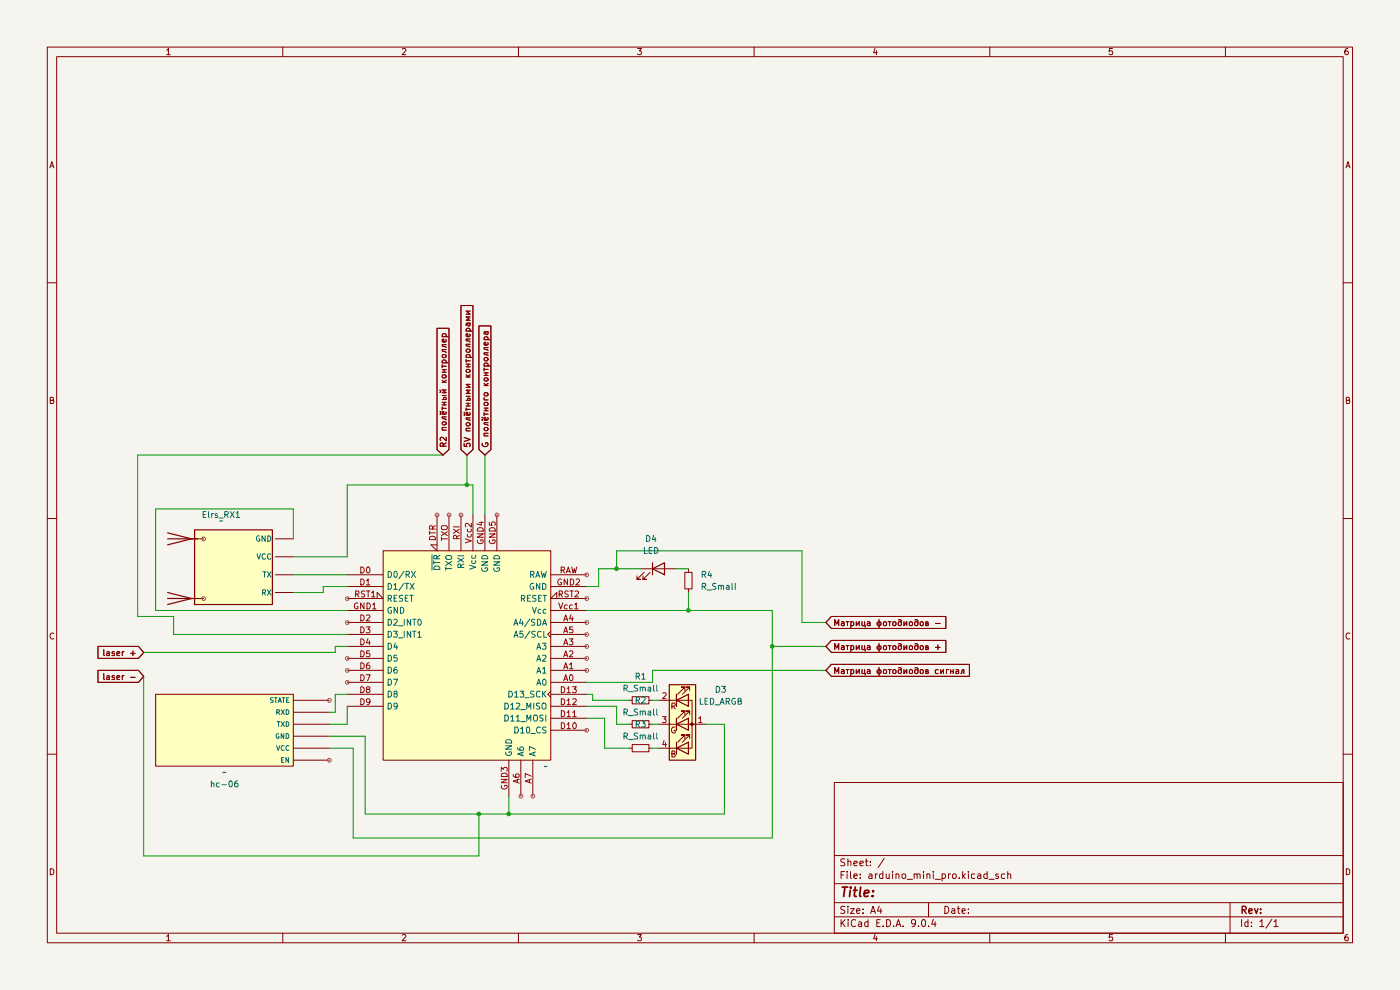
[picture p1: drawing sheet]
(kicad_sch
 (version 20231120)
 (generator "eeschema")
 (generator_version "8.0")
 (paper "A4")
 (lib_symbols
  (symbol "Device:LED"
   (pin_numbers hide)
   (pin_names
    (offset 1.016) hide) (exclude_from_sim no) (in_bom yes) (on_board yes)
   (property "Reference" "D" (at 0 2.54 0) (effects (font (size 1.27 1.27))))
   (property "Value" "LED" (at 0 -2.54 0) (effects (font (size 1.27 1.27))))
   (property "Footprint" "" (at 0 0 0) (effects (font (size 1.27 1.27)) (hide yes)))
   (property "Datasheet" "~" (at 0 0 0) (effects (font (size 1.27 1.27)) (hide yes)))
   (property "Description" "Light emitting diode" (at 0 0 0) (effects (font (size 1.27 1.27)) (hide yes)))
   (symbol "LED_0_1"
    (polyline (pts (xy -1.27 -1.27) (xy -1.27 1.27)) (stroke (width 0.254) (type default)) (fill (type none)))
    (polyline (pts (xy -1.27 0) (xy 1.27 0)) (stroke (width 0) (type default)) (fill (type none)))
    (polyline (pts (xy 1.27 -1.27) (xy 1.27 1.27) (xy -1.27 0) (xy 1.27 -1.27)) (stroke (width 0.254) (type default)) (fill (type none)))
    (polyline (pts (xy -3.048 -0.762) (xy -4.572 -2.286) (xy -3.81 -2.286) (xy -4.572 -2.286) (xy -4.572 -1.524)) (stroke (width 0) (type default)) (fill (type none)))
    (polyline (pts (xy -1.778 -0.762) (xy -3.302 -2.286) (xy -2.54 -2.286) (xy -3.302 -2.286) (xy -3.302 -1.524)) (stroke (width 0) (type default)) (fill (type none))))
   (symbol "LED_1_1"
    (pin passive line (at -3.81 0 0) (length 2.54) (name "K" (effects (font (size 1.27 1.27)))) (number "1" (effects (font (size 1.27 1.27)))))
    (pin passive line (at 3.81 0 180) (length 2.54) (name "A" (effects (font (size 1.27 1.27)))) (number "2" (effects (font (size 1.27 1.27)))))))
  (symbol "Device:LED_ARGB"
   (pin_names
    (offset 0) hide) (exclude_from_sim no) (in_bom yes) (on_board yes)
   (property "Reference" "D" (at 0 9.398 0) (effects (font (size 1.27 1.27))))
   (property "Value" "LED_ARGB" (at 0 -8.89 0) (effects (font (size 1.27 1.27))))
   (property "Footprint" "" (at 0 -1.27 0) (effects (font (size 1.27 1.27)) (hide yes)))
   (property "Datasheet" "~" (at 0 -1.27 0) (effects (font (size 1.27 1.27)) (hide yes)))
   (property "Description" "RGB LED, anode/red/green/blue" (at 0 0 0) (effects (font (size 1.27 1.27)) (hide yes)))
   (symbol "LED_ARGB_0_0"
    (text "B" (at -1.905 -6.35 0) (effects (font (size 1.27 1.27))))
    (text "G" (at -1.905 -1.27 0) (effects (font (size 1.27 1.27))))
    (text "R" (at -1.905 3.81 0) (effects (font (size 1.27 1.27)))))
   (symbol "LED_ARGB_0_1"
    (polyline (pts (xy -1.27 -5.08) (xy -2.54 -5.08)) (stroke (width 0) (type default)) (fill (type none)))
    (polyline (pts (xy -1.27 -5.08) (xy 1.27 -5.08)) (stroke (width 0) (type default)) (fill (type none)))
    (polyline (pts (xy -1.27 -3.81) (xy -1.27 -6.35)) (stroke (width 0.254) (type default)) (fill (type none)))
    (polyline (pts (xy -1.27 0) (xy -2.54 0)) (stroke (width 0) (type default)) (fill (type none)))
    (polyline (pts (xy -1.27 1.27) (xy -1.27 -1.27)) (stroke (width 0.254) (type default)) (fill (type none)))
    (polyline (pts (xy -1.27 5.08) (xy -2.54 5.08)) (stroke (width 0) (type default)) (fill (type none)))
    (polyline (pts (xy -1.27 5.08) (xy 1.27 5.08)) (stroke (width 0) (type default)) (fill (type none)))
    (polyline (pts (xy -1.27 6.35) (xy -1.27 3.81)) (stroke (width 0.254) (type default)) (fill (type none)))
    (polyline (pts (xy 1.27 0) (xy -1.27 0)) (stroke (width 0) (type default)) (fill (type none)))
    (polyline (pts (xy 1.27 0) (xy 2.54 0)) (stroke (width 0) (type default)) (fill (type none)))
    (polyline (pts (xy -1.27 1.27) (xy -1.27 -1.27) (xy -1.27 -1.27)) (stroke (width 0) (type default)) (fill (type none)))
    (polyline (pts (xy -1.27 6.35) (xy -1.27 3.81) (xy -1.27 3.81)) (stroke (width 0) (type default)) (fill (type none)))
    (polyline (pts (xy 1.27 -5.08) (xy 2.032 -5.08) (xy 2.032 5.08) (xy 1.27 5.08)) (stroke (width 0) (type default)) (fill (type none)))
    (polyline (pts (xy 1.27 -3.81) (xy 1.27 -6.35) (xy -1.27 -5.08) (xy 1.27 -3.81)) (stroke (width 0.254) (type default)) (fill (type none)))
    (polyline (pts (xy 1.27 1.27) (xy 1.27 -1.27) (xy -1.27 0) (xy 1.27 1.27)) (stroke (width 0.254) (type default)) (fill (type none)))
    (polyline (pts (xy 1.27 6.35) (xy 1.27 3.81) (xy -1.27 5.08) (xy 1.27 6.35)) (stroke (width 0.254) (type default)) (fill (type none)))
    (polyline (pts (xy -1.016 -3.81) (xy 0.508 -2.286) (xy -0.254 -2.286) (xy 0.508 -2.286) (xy 0.508 -3.048)) (stroke (width 0) (type default)) (fill (type none)))
    (polyline (pts (xy -1.016 1.27) (xy 0.508 2.794) (xy -0.254 2.794) (xy 0.508 2.794) (xy 0.508 2.032)) (stroke (width 0) (type default)) (fill (type none)))
    (polyline (pts (xy -1.016 6.35) (xy 0.508 7.874) (xy -0.254 7.874) (xy 0.508 7.874) (xy 0.508 7.112)) (stroke (width 0) (type default)) (fill (type none)))
    (polyline (pts (xy 0 -3.81) (xy 1.524 -2.286) (xy 0.762 -2.286) (xy 1.524 -2.286) (xy 1.524 -3.048)) (stroke (width 0) (type default)) (fill (type none)))
    (polyline (pts (xy 0 1.27) (xy 1.524 2.794) (xy 0.762 2.794) (xy 1.524 2.794) (xy 1.524 2.032)) (stroke (width 0) (type default)) (fill (type none)))
    (polyline (pts (xy 0 6.35) (xy 1.524 7.874) (xy 0.762 7.874) (xy 1.524 7.874) (xy 1.524 7.112)) (stroke (width 0) (type default)) (fill (type none)))
    (rectangle (start 1.27 -1.27) (end 1.27 1.27) (stroke (width 0) (type default)) (fill (type none)))
    (rectangle (start 1.27 1.27) (end 1.27 1.27) (stroke (width 0) (type default)) (fill (type none)))
    (rectangle (start 1.27 3.81) (end 1.27 6.35) (stroke (width 0) (type default)) (fill (type none)))
    (rectangle (start 1.27 6.35) (end 1.27 6.35) (stroke (width 0) (type default)) (fill (type none)))
    (circle (center 2.032 0) (radius 0.254) (stroke (width 0) (type default)) (fill (type outline)))
    (rectangle (start 2.794 8.382) (end -2.794 -7.62) (stroke (width 0.254) (type default)) (fill (type background))))
   (symbol "LED_ARGB_1_1"
    (pin passive line (at 5.08 0 180) (length 2.54) (name "A" (effects (font (size 1.27 1.27)))) (number "1" (effects (font (size 1.27 1.27)))))
    (pin passive line (at -5.08 5.08 0) (length 2.54) (name "RK" (effects (font (size 1.27 1.27)))) (number "2" (effects (font (size 1.27 1.27)))))
    (pin passive line (at -5.08 0 0) (length 2.54) (name "GK" (effects (font (size 1.27 1.27)))) (number "3" (effects (font (size 1.27 1.27)))))
    (pin passive line (at -5.08 -5.08 0) (length 2.54) (name "BK" (effects (font (size 1.27 1.27)))) (number "4" (effects (font (size 1.27 1.27)))))))
  (symbol "Device:R_Small"
   (pin_numbers hide)
   (pin_names
    (offset 0.254) hide) (exclude_from_sim no) (in_bom yes) (on_board yes)
   (property "Reference" "R" (at 0.762 0.508 0) (effects (font (size 1.27 1.27)) (justify left)))
   (property "Value" "R_Small" (at 0.762 -1.016 0) (effects (font (size 1.27 1.27)) (justify left)))
   (property "Footprint" "" (at 0 0 0) (effects (font (size 1.27 1.27)) (hide yes)))
   (property "Datasheet" "~" (at 0 0 0) (effects (font (size 1.27 1.27)) (hide yes)))
   (property "Description" "Resistor, small symbol" (at 0 0 0) (effects (font (size 1.27 1.27)) (hide yes)))
   (symbol "R_Small_0_1"
    (rectangle (start -0.762 1.778) (end 0.762 -1.778) (stroke (width 0.2032) (type default)) (fill (type none))))
   (symbol "R_Small_1_1"
    (pin passive line (at 0 2.54 270) (length 0.762) (name "~" (effects (font (size 1.27 1.27)))) (number "1" (effects (font (size 1.27 1.27)))))
    (pin passive line (at 0 -2.54 90) (length 0.762) (name "~" (effects (font (size 1.27 1.27)))) (number "2" (effects (font (size 1.27 1.27)))))))
  (symbol "prosto:ELRS" (exclude_from_sim no) (in_bom yes) (on_board yes)
   (property "Reference" "Elrs_RX" (at -4.572 -5.588 0) (effects (font (size 1.27 1.27))))
   (property "Value" "" (at 0 0 0) (effects (font (size 1.27 1.27))))
   (property "Footprint" "" (at 0 0 0) (effects (font (size 1.27 1.27)) (hide yes)))
   (property "Datasheet" "" (at 0 0 0) (effects (font (size 1.27 1.27)) (hide yes)))
   (property "Description" "" (at 0 0 0) (effects (font (size 1.27 1.27)) (hide yes)))
   (symbol "ELRS_0_1"
    (rectangle (start -12.7 1.905) (end 3.175 -14.605) (stroke (width 0.254) (type default)) (fill (type background)))
    (polyline (pts (xy -11.43 7.62) (xy -11.43 1.27)) (stroke (width 0.254) (type default)) (fill (type none)))
    (polyline (pts (xy 1.27 7.62) (xy 1.27 1.27)) (stroke (width 0.254) (type default)) (fill (type none)))
    (polyline (pts (xy -10.16 7.62) (xy -11.43 2.54) (xy -12.7 7.62)) (stroke (width 0.254) (type default)) (fill (type none)))
    (polyline (pts (xy 2.54 7.62) (xy 1.27 2.54) (xy 0 7.62)) (stroke (width 0.254) (type default)) (fill (type none))))
   (symbol "ELRS_1_1"
    (pin input line (at -11.43 0 90) (length 2.54) (name "" (effects (font (size 1.27 1.27)))) (number "" (effects (font (size 1.27 1.27)))))
    (pin input line (at 1.27 0 90) (length 2.54) (name "" (effects (font (size 1.27 1.27)))) (number "" (effects (font (size 1.27 1.27)))))
    (pin bidirectional line (at 1.27 -19.05 90) (length 3.81) (name "GND" (effects (font (size 1.143 1.143)))) (number "" (effects (font (size 1.27 1.27)))))
    (pin bidirectional line (at -10.16 -19.05 90) (length 3.81) (name "RX" (effects (font (size 1.143 1.143)))) (number "" (effects (font (size 1.27 1.27)))))
    (pin bidirectional line (at -6.35 -19.05 90) (length 3.81) (name "TX" (effects (font (size 1.143 1.143)))) (number "" (effects (font (size 1.27 1.27)))))
    (pin bidirectional line (at -2.54 -19.05 90) (length 3.81) (name "VCC" (effects (font (size 1.143 1.143)))) (number "" (effects (font (size 1.27 1.27)))))))
  (symbol "prosto:HC-05/06" (exclude_from_sim no) (in_bom yes) (on_board yes)
   (property "Reference" "HC-06" (at 15.24 -0.254 90) (effects (font (size 1.27 1.27))))
   (property "Value" "" (at 0 0 0) (effects (font (size 1.27 1.27))))
   (property "Footprint" "" (at 0 0 0) (effects (font (size 1.27 1.27)) (hide yes)))
   (property "Datasheet" "" (at 0 0 0) (effects (font (size 1.27 1.27)) (hide yes)))
   (property "Description" "" (at 0 0 0) (effects (font (size 1.27 1.27)) (hide yes)))
   (symbol "HC-05/06_0_0"
    (rectangle (start 7.62 12.7) (end 22.86 -16.51) (stroke (width 0) (type default)) (fill (type background))))
   (symbol "HC-05/06_1_1"
    (pin input line (at 21.59 -24.13 90) (length 7.62) (name "EN" (effects (font (size 1.016 1.016)))) (number "" (effects (font (size 1.27 1.27)))))
    (pin input line (at 16.51 -24.13 90) (length 7.62) (name "GND" (effects (font (size 1.016 1.016)))) (number "" (effects (font (size 1.27 1.27)))))
    (pin input line (at 11.43 -24.13 90) (length 7.62) (name "RXD" (effects (font (size 1.016 1.016)))) (number "" (effects (font (size 1.27 1.27)))))
    (pin input line (at 8.89 -24.13 90) (length 7.62) (name "STATE" (effects (font (size 1.016 1.016)))) (number "" (effects (font (size 1.27 1.27)))))
    (pin input line (at 13.97 -24.13 90) (length 7.62) (name "TXD" (effects (font (size 1.016 1.016)))) (number "" (effects (font (size 1.27 1.27)))))
    (pin input line (at 19.05 -24.13 90) (length 7.62) (name "VCC" (effects (font (size 1.016 1.016)))) (number "" (effects (font (size 1.27 1.27)))))))
  (symbol "prosto:arduino_mini_pro" (exclude_from_sim no) (in_bom yes) (on_board yes)
   (property "Reference" "D" (at 0 0 0) (effects (font (size 1.27 1.27)) (hide yes)))
   (property "Value" "" (at 0 0 0) (effects (font (size 1.27 1.27))))
   (property "Footprint" "" (at 0 0 0) (effects (font (size 1.27 1.27)) (hide yes)))
   (property "Datasheet" "" (at 0 0 0) (effects (font (size 1.27 1.27)) (hide yes)))
   (property "Description" "" (at 0 0 0) (effects (font (size 1.27 1.27)) (hide yes)))
   (symbol "arduino_mini_pro_0_0"
    (rectangle (start -8.89 53.34) (end 26.67 8.89) (stroke (width 0) (type default)) (fill (type background))))
   (symbol "arduino_mini_pro_1_1"
    (pin bidirectional line (at 34.29 25.4 180) (length 7.62) (name "A0" (effects (font (size 1.27 1.27)))) (number "A0" (effects (font (size 1.27 1.27)))))
    (pin bidirectional line (at 34.29 27.94 180) (length 7.62) (name "A1" (effects (font (size 1.27 1.27)))) (number "A1" (effects (font (size 1.27 1.27)))))
    (pin bidirectional line (at 34.29 30.48 180) (length 7.62) (name "A2" (effects (font (size 1.27 1.27)))) (number "A2" (effects (font (size 1.27 1.27)))))
    (pin bidirectional line (at 34.29 33.02 180) (length 7.62) (name "A3" (effects (font (size 1.27 1.27)))) (number "A3" (effects (font (size 1.27 1.27)))))
    (pin bidirectional line (at 34.29 38.1 180) (length 7.62) (name "A4/SDA" (effects (font (size 1.27 1.27)))) (number "A4" (effects (font (size 1.27 1.27)))))
    (pin bidirectional clock (at 34.29 35.56 180) (length 7.62) (name "A5/SCL" (effects (font (size 1.27 1.27)))) (number "A5" (effects (font (size 1.27 1.27)))))
    (pin input line (at 20.32 1.27 90) (length 7.62) (name "A6" (effects (font (size 1.27 1.27)))) (number "A6" (effects (font (size 1.27 1.27)))))
    (pin input line (at 22.86 1.27 90) (length 7.62) (name "A7" (effects (font (size 1.27 1.27)))) (number "A7" (effects (font (size 1.27 1.27)))))
    (pin bidirectional line (at -16.51 48.26 0) (length 7.62) (name "D0/RX" (effects (font (size 1.27 1.27)))) (number "D0" (effects (font (size 1.27 1.27)))))
    (pin bidirectional line (at -16.51 45.72 0) (length 7.62) (name "D1/TX" (effects (font (size 1.27 1.27)))) (number "D1" (effects (font (size 1.27 1.27)))))
    (pin bidirectional line (at 34.29 15.24 180) (length 7.62) (name "D10_CS" (effects (font (size 1.27 1.27)))) (number "D10" (effects (font (size 1.27 1.27)))))
    (pin bidirectional line (at 34.29 17.78 180) (length 7.62) (name "D11_MOSI" (effects (font (size 1.27 1.27)))) (number "D11" (effects (font (size 1.27 1.27)))))
    (pin bidirectional line (at 34.29 20.32 180) (length 7.62) (name "D12_MISO" (effects (font (size 1.27 1.27)))) (number "D12" (effects (font (size 1.27 1.27)))))
    (pin bidirectional clock (at 34.29 22.86 180) (length 7.62) (name "D13_SCK" (effects (font (size 1.27 1.27)))) (number "D13" (effects (font (size 1.27 1.27)))))
    (pin bidirectional line (at -16.51 38.1 0) (length 7.62) (name "D2_INT0" (effects (font (size 1.27 1.27)))) (number "D2" (effects (font (size 1.27 1.27)))))
    (pin bidirectional line (at -16.51 35.56 0) (length 7.62) (name "D3_INT1" (effects (font (size 1.27 1.27)))) (number "D3" (effects (font (size 1.27 1.27)))))
    (pin bidirectional line (at -16.51 33.02 0) (length 7.62) (name "D4" (effects (font (size 1.27 1.27)))) (number "D4" (effects (font (size 1.27 1.27)))))
    (pin bidirectional line (at -16.51 30.48 0) (length 7.62) (name "D5" (effects (font (size 1.27 1.27)))) (number "D5" (effects (font (size 1.27 1.27)))))
    (pin bidirectional line (at -16.51 27.94 0) (length 7.62) (name "D6" (effects (font (size 1.27 1.27)))) (number "D6" (effects (font (size 1.27 1.27)))))
    (pin bidirectional line (at -16.51 25.4 0) (length 7.62) (name "D7" (effects (font (size 1.27 1.27)))) (number "D7" (effects (font (size 1.27 1.27)))))
    (pin bidirectional line (at -16.51 22.86 0) (length 7.62) (name "D8" (effects (font (size 1.27 1.27)))) (number "D8" (effects (font (size 1.27 1.27)))))
    (pin bidirectional line (at -16.51 20.32 0) (length 7.62) (name "D9" (effects (font (size 1.27 1.27)))) (number "D9" (effects (font (size 1.27 1.27)))))
    (pin input input_low (at 2.54 60.96 270) (length 7.62) (name "~{DTR}" (effects (font (size 1.27 1.27)))) (number "DTR" (effects (font (size 1.27 1.27)))))
    (pin power_in line (at -16.51 40.64 0) (length 7.62) (name "GND" (effects (font (size 1.27 1.27)))) (number "GND1" (effects (font (size 1.27 1.27)))))
    (pin power_in line (at 34.29 45.72 180) (length 7.62) (name "GND" (effects (font (size 1.27 1.27)))) (number "GND2" (effects (font (size 1.27 1.27)))))
    (pin power_in line (at 17.78 1.27 90) (length 7.62) (name "GND" (effects (font (size 1.27 1.27)))) (number "GND3" (effects (font (size 1.27 1.27)))))
    (pin power_in line (at 12.7 60.96 270) (length 7.62) (name "GND" (effects (font (size 1.27 1.27)))) (number "GND4" (effects (font (size 1.27 1.27)))))
    (pin power_in line (at 15.24 60.96 270) (length 7.62) (name "GND" (effects (font (size 1.27 1.27)))) (number "GND5" (effects (font (size 1.27 1.27)))))
    (pin power_in line (at 34.29 48.26 180) (length 7.62) (name "RAW" (effects (font (size 1.27 1.27)))) (number "RAW" (effects (font (size 1.27 1.27)))))
    (pin open_collector input_low (at -16.51 43.18 0) (length 7.62) (name "RESET" (effects (font (size 1.27 1.27)))) (number "RST1" (effects (font (size 1.27 1.27)))))
    (pin open_collector input_low (at 34.29 43.18 180) (length 7.62) (name "RESET" (effects (font (size 1.27 1.27)))) (number "RST2" (effects (font (size 1.27 1.27)))))
    (pin input line (at 7.62 60.96 270) (length 7.62) (name "RXI" (effects (font (size 1.27 1.27)))) (number "RXI" (effects (font (size 1.27 1.27)))))
    (pin output line (at 5.08 60.96 270) (length 7.62) (name "TXO" (effects (font (size 1.27 1.27)))) (number "TXO" (effects (font (size 1.27 1.27)))))
    (pin power_in line (at 34.29 40.64 180) (length 7.62) (name "Vcc" (effects (font (size 1.27 1.27)))) (number "Vcc1" (effects (font (size 1.27 1.27)))))
    (pin power_in line (at 10.16 60.96 270) (length 7.62) (name "Vcc" (effects (font (size 1.27 1.27)))) (number "Vcc2" (effects (font (size 1.27 1.27))))))))
 (junction
  (at 130.81 120.65)
  (diameter 0)
  (color 0 0 0 0))
 (junction
  (at 146.05 129.54)
  (diameter 0)
  (color 0 0 0 0))
 (junction
  (at 163.83 137.16)
  (diameter 0)
  (color 0 0 0 0))
 (junction
  (at 99.06 102.87)
  (diameter 0)
  (color 0 0 0 0))
 (junction
  (at 101.6 172.72)
  (diameter 0)
  (color 0 0 0 0))
 (junction
  (at 107.95 172.72)
  (diameter 0)
  (color 0 0 0 0))
 (wire
  (pts (xy 133.35 153.67) (xy 130.81 153.67))
  (stroke (width 0) (type default)))
 (wire
  (pts (xy 101.6 172.72) (xy 107.95 172.72))
  (stroke (width 0) (type default)))
 (wire
  (pts (xy 74.93 158.75) (xy 74.93 177.8))
  (stroke (width 0) (type default)))
 (wire
  (pts (xy 73.66 102.87) (xy 99.06 102.87))
  (stroke (width 0) (type default)))
 (wire
  (pts (xy 139.7 148.59) (xy 138.43 148.59))
  (stroke (width 0) (type default)))
 (wire
  (pts (xy 170.18 116.84) (xy 130.81 116.84))
  (stroke (width 0) (type default)))
 (wire
  (pts (xy 139.7 158.75) (xy 138.43 158.75))
  (stroke (width 0) (type default)))
 (wire
  (pts (xy 69.85 153.67) (xy 73.66 153.67))
  (stroke (width 0) (type default)))
 (wire
  (pts (xy 69.85 151.13) (xy 71.12 151.13))
  (stroke (width 0) (type default)))
 (wire
  (pts (xy 163.83 129.54) (xy 146.05 129.54))
  (stroke (width 0) (type default)))
 (wire
  (pts (xy 146.05 129.54) (xy 146.05 125.73))
  (stroke (width 0) (type default)))
 (wire
  (pts (xy 139.7 153.67) (xy 138.43 153.67))
  (stroke (width 0) (type default)))
 (wire
  (pts (xy 71.12 151.13) (xy 71.12 147.32))
  (stroke (width 0) (type default)))
 (wire
  (pts (xy 62.23 121.92) (xy 73.66 121.92))
  (stroke (width 0) (type default)))
 (wire
  (pts (xy 128.27 152.4) (xy 124.46 152.4))
  (stroke (width 0) (type default)))
 (wire
  (pts (xy 138.43 142.24) (xy 175.26 142.24))
  (stroke (width 0) (type default)))
 (wire
  (pts (xy 29.21 96.52) (xy 93.98 96.52))
  (stroke (width 0) (type default)))
 (wire
  (pts (xy 175.26 132.08) (xy 170.18 132.08))
  (stroke (width 0) (type default)))
 (wire
  (pts (xy 69.85 158.75) (xy 74.93 158.75))
  (stroke (width 0) (type default)))
 (wire
  (pts (xy 102.87 96.52) (xy 102.87 109.22))
  (stroke (width 0) (type default)))
 (wire
  (pts (xy 163.83 137.16) (xy 175.26 137.16))
  (stroke (width 0) (type default)))
 (wire
  (pts (xy 36.83 134.62) (xy 36.83 130.81))
  (stroke (width 0) (type default)))
 (wire
  (pts (xy 125.73 148.59) (xy 133.35 148.59))
  (stroke (width 0) (type default)))
 (wire
  (pts (xy 99.06 102.87) (xy 99.06 96.52))
  (stroke (width 0) (type default)))
 (wire
  (pts (xy 130.81 153.67) (xy 130.81 149.86))
  (stroke (width 0) (type default)))
 (wire
  (pts (xy 170.18 132.08) (xy 170.18 116.84))
  (stroke (width 0) (type default)))
 (wire
  (pts (xy 29.21 130.81) (xy 29.21 96.52))
  (stroke (width 0) (type default)))
 (wire
  (pts (xy 127 124.46) (xy 124.46 124.46))
  (stroke (width 0) (type default)))
 (wire
  (pts (xy 133.35 158.75) (xy 128.27 158.75))
  (stroke (width 0) (type default)))
 (wire
  (pts (xy 73.66 118.11) (xy 73.66 102.87))
  (stroke (width 0) (type default)))
 (wire
  (pts (xy 33.02 129.54) (xy 73.66 129.54))
  (stroke (width 0) (type default)))
 (wire
  (pts (xy 71.12 137.16) (xy 73.66 137.16))
  (stroke (width 0) (type default)))
 (wire
  (pts (xy 124.46 129.54) (xy 146.05 129.54))
  (stroke (width 0) (type default)))
 (wire
  (pts (xy 130.81 149.86) (xy 124.46 149.86))
  (stroke (width 0) (type default)))
 (wire
  (pts (xy 30.48 138.43) (xy 71.12 138.43))
  (stroke (width 0) (type default)))
 (wire
  (pts (xy 163.83 137.16) (xy 163.83 129.54))
  (stroke (width 0) (type default)))
 (wire
  (pts (xy 33.02 107.95) (xy 33.02 129.54))
  (stroke (width 0) (type default)))
 (wire
  (pts (xy 130.81 116.84) (xy 130.81 120.65))
  (stroke (width 0) (type default)))
 (wire
  (pts (xy 101.6 181.61) (xy 101.6 172.72))
  (stroke (width 0) (type default)))
 (wire
  (pts (xy 153.67 153.67) (xy 153.67 172.72))
  (stroke (width 0) (type default)))
 (wire
  (pts (xy 71.12 138.43) (xy 71.12 137.16))
  (stroke (width 0) (type default)))
 (wire
  (pts (xy 62.23 107.95) (xy 33.02 107.95))
  (stroke (width 0) (type default)))
 (wire
  (pts (xy 69.85 156.21) (xy 77.47 156.21))
  (stroke (width 0) (type default)))
 (wire
  (pts (xy 125.73 148.59) (xy 125.73 147.32))
  (stroke (width 0) (type default)))
 (wire
  (pts (xy 149.86 153.67) (xy 153.67 153.67))
  (stroke (width 0) (type default)))
 (wire
  (pts (xy 68.58 124.46) (xy 73.66 124.46))
  (stroke (width 0) (type default)))
 (wire
  (pts (xy 62.23 118.11) (xy 73.66 118.11))
  (stroke (width 0) (type default)))
 (wire
  (pts (xy 153.67 172.72) (xy 107.95 172.72))
  (stroke (width 0) (type default)))
 (wire
  (pts (xy 36.83 130.81) (xy 29.21 130.81))
  (stroke (width 0) (type default)))
 (wire
  (pts (xy 127 120.65) (xy 130.81 120.65))
  (stroke (width 0) (type default)))
 (wire
  (pts (xy 100.33 102.87) (xy 100.33 109.22))
  (stroke (width 0) (type default)))
 (wire
  (pts (xy 30.48 143.51) (xy 30.48 181.61))
  (stroke (width 0) (type default)))
 (wire
  (pts (xy 138.43 142.24) (xy 138.43 144.78))
  (stroke (width 0) (type default)))
 (wire
  (pts (xy 128.27 158.75) (xy 128.27 152.4))
  (stroke (width 0) (type default)))
 (wire
  (pts (xy 130.81 120.65) (xy 135.89 120.65))
  (stroke (width 0) (type default)))
 (wire
  (pts (xy 62.23 125.73) (xy 68.58 125.73))
  (stroke (width 0) (type default)))
 (wire
  (pts (xy 99.06 102.87) (xy 100.33 102.87))
  (stroke (width 0) (type default)))
 (wire
  (pts (xy 77.47 172.72) (xy 101.6 172.72))
  (stroke (width 0) (type default)))
 (wire
  (pts (xy 62.23 114.3) (xy 62.23 107.95))
  (stroke (width 0) (type default)))
 (wire
  (pts (xy 73.66 149.86) (xy 73.66 153.67))
  (stroke (width 0) (type default)))
 (wire
  (pts (xy 107.95 168.91) (xy 107.95 172.72))
  (stroke (width 0) (type default)))
 (wire
  (pts (xy 127 120.65) (xy 127 124.46))
  (stroke (width 0) (type default)))
 (wire
  (pts (xy 74.93 177.8) (xy 163.83 177.8))
  (stroke (width 0) (type default)))
 (wire
  (pts (xy 163.83 137.16) (xy 163.83 177.8))
  (stroke (width 0) (type default)))
 (wire
  (pts (xy 77.47 156.21) (xy 77.47 172.72))
  (stroke (width 0) (type default)))
 (wire
  (pts (xy 143.51 120.65) (xy 146.05 120.65))
  (stroke (width 0) (type default)))
 (wire
  (pts (xy 30.48 181.61) (xy 101.6 181.61))
  (stroke (width 0) (type default)))
 (wire
  (pts (xy 138.43 144.78) (xy 124.46 144.78))
  (stroke (width 0) (type default)))
 (wire
  (pts (xy 71.12 147.32) (xy 73.66 147.32))
  (stroke (width 0) (type default)))
 (wire
  (pts (xy 73.66 134.62) (xy 36.83 134.62))
  (stroke (width 0) (type default)))
 (wire
  (pts (xy 125.73 147.32) (xy 124.46 147.32))
  (stroke (width 0) (type default)))
 (wire
  (pts (xy 68.58 125.73) (xy 68.58 124.46))
  (stroke (width 0) (type default)))
 (global_label "Матрица фотодиодов сигнал"
  (shape input)
  (at 175.26 142.24 0)
  (fields_autoplaced yes)
  (effects (font (size 1.27 1.27)) (justify left))
  (property "Intersheetrefs" "${INTERSHEET_REFS}" (at 206.2451 142.24 0) (effects (font (size 1.27 1.27)) (justify left) (hide yes))))
 (global_label "G полётного контроллера"
  (shape input)
  (at 102.87 96.52 90)
  (fields_autoplaced yes)
  (effects (font (size 1.27 1.27)) (justify left))
  (property "Intersheetrefs" "${INTERSHEET_REFS}" (at 102.87 68.619 90) (effects (font (size 1.27 1.27)) (justify left) (hide yes))))
 (global_label "Матрица фотодиодов -"
  (shape input)
  (at 175.26 132.08 0)
  (fields_autoplaced yes)
  (effects (font (size 1.27 1.27)) (justify left))
  (property "Intersheetrefs" "${INTERSHEET_REFS}" (at 201.2257 132.08 0) (effects (font (size 1.27 1.27)) (justify left) (hide yes))))
 (global_label "5V полётными контроллерами"
  (shape input)
  (at 99.06 96.52 90)
  (fields_autoplaced yes)
  (effects (font (size 1.27 1.27)) (justify left))
  (property "Intersheetrefs" "${INTERSHEET_REFS}" (at 99.06 64.2646 90) (effects (font (size 1.27 1.27)) (justify left) (hide yes))))
 (global_label "Матрица фотодиодов +"
  (shape input)
  (at 175.26 137.16 0)
  (fields_autoplaced yes)
  (effects (font (size 1.27 1.27)) (justify left))
  (property "Intersheetrefs" "${INTERSHEET_REFS}" (at 201.2257 137.16 0) (effects (font (size 1.27 1.27)) (justify left) (hide yes))))
 (global_label "laser -"
  (shape input)
  (at 30.48 143.51 180)
  (fields_autoplaced yes)
  (effects (font (size 1.27 1.27)) (justify right))
  (property "Intersheetrefs" "${INTERSHEET_REFS}" (at 20.2377 143.51 0) (effects (font (size 1.27 1.27)) (justify right) (hide yes))))
 (global_label "laser +"
  (shape input)
  (at 30.48 138.43 180)
  (fields_autoplaced yes)
  (effects (font (size 1.27 1.27)) (justify right))
  (property "Intersheetrefs" "${INTERSHEET_REFS}" (at 20.2377 138.43 0) (effects (font (size 1.27 1.27)) (justify right) (hide yes))))
 (global_label "R2 полётный контроллер"
  (shape input)
  (at 93.98 96.52 90)
  (fields_autoplaced yes)
  (effects (font (size 1.27 1.27)) (justify left))
  (property "Intersheetrefs" "${INTERSHEET_REFS}" (at 93.98 69.1027 90) (effects (font (size 1.27 1.27)) (justify left) (hide yes))))
 (symbol
  (lib_id "prosto:ELRS")
  (at 43.18 115.57 90)
  (unit 1)
  (exclude_from_sim no)
  (in_bom yes)
  (on_board yes)
  (dnp no)
  (fields_autoplaced yes)
  (property "Reference" "Elrs_RX1" (at 46.9265 109.22 90) (effects (font (size 1.27 1.27))))
  (property "Value" "~" (at 46.9265 110.49 90) (effects (font (size 1.27 1.27))))
  (property "Footprint" "" (at 43.18 115.57 0) (effects (font (size 1.27 1.27)) (hide yes)))
  (property "Datasheet" "" (at 43.18 115.57 0) (effects (font (size 1.27 1.27)) (hide yes)))
  (property "Description" "" (at 43.18 115.57 0) (effects (font (size 1.27 1.27)) (hide yes)))
  (pin "")
  (pin "")
  (pin "")
  (pin "")
  (pin "")
  (pin ""))
 (symbol
  (lib_id "Device:LED_ARGB")
  (at 144.78 153.67 0)
  (unit 1)
  (exclude_from_sim no)
  (in_bom yes)
  (on_board yes)
  (dnp no)
  (property "Reference" "D3" (at 152.908 146.304 0) (effects (font (size 1.27 1.27))))
  (property "Value" "LED_ARGB" (at 152.908 148.844 0) (effects (font (size 1.27 1.27))))
  (property "Footprint" "" (at 144.78 154.94 0) (effects (font (size 1.27 1.27)) (hide yes)))
  (property "Datasheet" "~" (at 144.78 154.94 0) (effects (font (size 1.27 1.27)) (hide yes)))
  (property "Description" "RGB LED, anode/red/green/blue" (at 144.78 153.67 0) (effects (font (size 1.27 1.27)) (hide yes)))
  (pin "3")
  (pin "2")
  (pin "1")
  (pin "4"))
 (symbol
  (lib_id "prosto:arduino_mini_pro")
  (at 90.17 170.18 0)
  (unit 1)
  (exclude_from_sim no)
  (in_bom yes)
  (on_board yes)
  (dnp no)
  (fields_autoplaced yes)
  (property "Reference" "D1" (at 90.17 170.18 0) (effects (font (size 1.27 1.27)) (hide yes)))
  (property "Value" "~" (at 115.2241 162.56 0) (effects (font (size 1.27 1.27)) (justify left)))
  (property "Footprint" "" (at 90.17 170.18 0) (effects (font (size 1.27 1.27)) (hide yes)))
  (property "Datasheet" "" (at 90.17 170.18 0) (effects (font (size 1.27 1.27)) (hide yes)))
  (property "Description" "" (at 90.17 170.18 0) (effects (font (size 1.27 1.27)) (hide yes)))
  (pin "D11")
  (pin "D13")
  (pin "GND2")
  (pin "D7")
  (pin "D12")
  (pin "GND5")
  (pin "A2")
  (pin "A6")
  (pin "D6")
  (pin "GND4")
  (pin "TXO")
  (pin "Vcc1")
  (pin "RST2")
  (pin "A3")
  (pin "A5")
  (pin "RST1")
  (pin "A7")
  (pin "D10")
  (pin "D9")
  (pin "D0")
  (pin "A4")
  (pin "RXI")
  (pin "D4")
  (pin "D5")
  (pin "DTR")
  (pin "A1")
  (pin "D3")
  (pin "D1")
  (pin "GND1")
  (pin "A0")
  (pin "Vcc2")
  (pin "D8")
  (pin "D2")
  (pin "GND3")
  (pin "RAW"))
 (symbol
  (lib_id "Device:LED")
  (at 139.7 120.65 0)
  (unit 1)
  (exclude_from_sim no)
  (in_bom yes)
  (on_board yes)
  (dnp no)
  (fields_autoplaced yes)
  (property "Reference" "D4" (at 138.1125 114.3 0) (effects (font (size 1.27 1.27))))
  (property "Value" "LED" (at 138.1125 116.84 0) (effects (font (size 1.27 1.27))))
  (property "Footprint" "" (at 139.7 120.65 0) (effects (font (size 1.27 1.27)) (hide yes)))
  (property "Datasheet" "~" (at 139.7 120.65 0) (effects (font (size 1.27 1.27)) (hide yes)))
  (property "Description" "Light emitting diode" (at 139.7 120.65 0) (effects (font (size 1.27 1.27)) (hide yes)))
  (pin "2")
  (pin "1"))
 (symbol
  (lib_id "Device:R_Small")
  (at 146.05 123.19 0)
  (unit 1)
  (exclude_from_sim no)
  (in_bom yes)
  (on_board yes)
  (dnp no)
  (fields_autoplaced yes)
  (property "Reference" "R4" (at 148.59 121.9199 0) (effects (font (size 1.27 1.27)) (justify left)))
  (property "Value" "R_Small" (at 148.59 124.4599 0) (effects (font (size 1.27 1.27)) (justify left)))
  (property "Footprint" "" (at 146.05 123.19 0) (effects (font (size 1.27 1.27)) (hide yes)))
  (property "Datasheet" "~" (at 146.05 123.19 0) (effects (font (size 1.27 1.27)) (hide yes)))
  (property "Description" "Resistor, small symbol" (at 146.05 123.19 0) (effects (font (size 1.27 1.27)) (hide yes)))
  (pin "2")
  (pin "1"))
 (symbol
  (lib_id "Device:R_Small")
  (at 135.89 153.67 90)
  (unit 1)
  (exclude_from_sim no)
  (in_bom yes)
  (on_board yes)
  (dnp no)
  (fields_autoplaced yes)
  (property "Reference" "R2" (at 135.89 148.59 90) (effects (font (size 1.27 1.27))))
  (property "Value" "R_Small" (at 135.89 151.13 90) (effects (font (size 1.27 1.27))))
  (property "Footprint" "" (at 135.89 153.67 0) (effects (font (size 1.27 1.27)) (hide yes)))
  (property "Datasheet" "~" (at 135.89 153.67 0) (effects (font (size 1.27 1.27)) (hide yes)))
  (property "Description" "Resistor, small symbol" (at 135.89 153.67 0) (effects (font (size 1.27 1.27)) (hide yes)))
  (pin "1")
  (pin "2"))
 (symbol
  (lib_id "Device:R_Small")
  (at 135.89 158.75 90)
  (unit 1)
  (exclude_from_sim no)
  (in_bom yes)
  (on_board yes)
  (dnp no)
  (fields_autoplaced yes)
  (property "Reference" "R3" (at 135.89 153.67 90) (effects (font (size 1.27 1.27))))
  (property "Value" "R_Small" (at 135.89 156.21 90) (effects (font (size 1.27 1.27))))
  (property "Footprint" "" (at 135.89 158.75 0) (effects (font (size 1.27 1.27)) (hide yes)))
  (property "Datasheet" "~" (at 135.89 158.75 0) (effects (font (size 1.27 1.27)) (hide yes)))
  (property "Description" "Resistor, small symbol" (at 135.89 158.75 0) (effects (font (size 1.27 1.27)) (hide yes)))
  (pin "1")
  (pin "2"))
 (symbol
  (lib_id "Device:R_Small")
  (at 135.89 148.59 90)
  (unit 1)
  (exclude_from_sim no)
  (in_bom yes)
  (on_board yes)
  (dnp no)
  (fields_autoplaced yes)
  (property "Reference" "R1" (at 135.89 143.51 90) (effects (font (size 1.27 1.27))))
  (property "Value" "R_Small" (at 135.89 146.05 90) (effects (font (size 1.27 1.27))))
  (property "Footprint" "" (at 135.89 148.59 0) (effects (font (size 1.27 1.27)) (hide yes)))
  (property "Datasheet" "~" (at 135.89 148.59 0) (effects (font (size 1.27 1.27)) (hide yes)))
  (property "Description" "Resistor, small symbol" (at 135.89 148.59 0) (effects (font (size 1.27 1.27)) (hide yes)))
  (pin "1")
  (pin "2"))
 (symbol
  (lib_id "prosto:HC-05/06")
  (at 45.72 139.7 90)
  (mirror x)
  (unit 1)
  (exclude_from_sim no)
  (in_bom yes)
  (on_board yes)
  (dnp no)
  (property "Reference" "hc-06" (at 47.625 166.37 90) (effects (font (size 1.27 1.27))))
  (property "Value" "~" (at 47.625 163.83 90) (effects (font (size 1.27 1.27))))
  (property "Footprint" "" (at 45.72 139.7 0) (effects (font (size 1.27 1.27)) (hide yes)))
  (property "Datasheet" "" (at 45.72 139.7 0) (effects (font (size 1.27 1.27)) (hide yes)))
  (property "Description" "" (at 45.72 139.7 0) (effects (font (size 1.27 1.27)) (hide yes)))
  (pin "")
  (pin "")
  (pin "")
  (pin "")
  (pin "")
  (pin ""))
 (sheet_instances
  (path ""
   (page "1"))))
